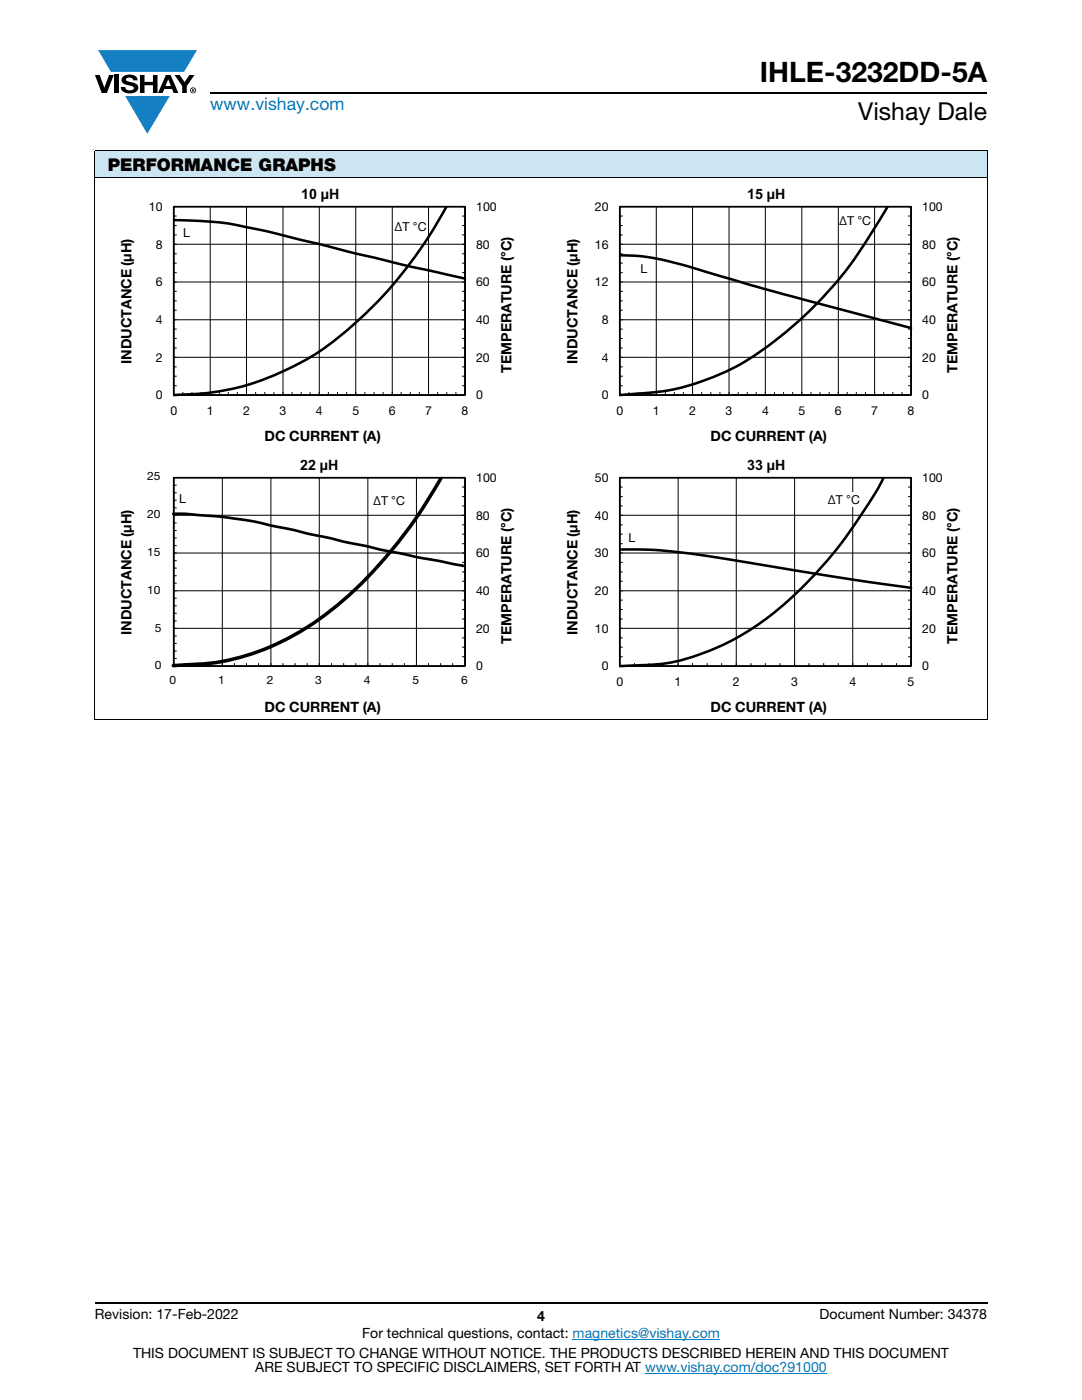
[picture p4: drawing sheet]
<svg xmlns="http://www.w3.org/2000/svg" width="216mm" height="279mm" viewBox="0 0 216 279" stroke-linecap="round" stroke-linejoin="round" font-family="sans-serif">
<g fill="#147fc3">
<path d="M19.6 10h19.7l-2.6 4.3h-1.1h-13.5z"/>
<path d="M25 19.2h8.9l-4.5 7.5z"/>
</g>
<g fill="#000">
<path d="M18.9 15h1l.9 2.5 1-2.5h.9l-1.4 3.6h-1zM22.9 15h.9v3.6h-.9zM24.6 15.3a2.1 2.1 0 0 1 2.8 .3l.1 .4h-.9a.79 .79 0 0 0-.7-.5 .79 .79 0 0 0-.8 .4l.3 .3 1 .2a1.08 1.08 0 0 1 1.2 1 1.08 1.08 0 0 1-1.1 1.2 1.73 1.73 0 0 1-2.4-1.2h.9a.96 .96 0 0 0 .8 .6 .96 .96 0 0 0 .9-.4 1.31 1.31 0 0 0-1.2-.6 1.03 1.03 0 0 1-1.1-.6 1.03 1.03 0 0 1 .2-1.1zM27.9 15h.9v1.3h1.7v-1.3h.9v3.6h-.9v-1.6h-1.7v1.6h-.9zM34.8 15h1.1l.9 1.4 1-1.4h1l-1.5 2.2v1.4h-.9v-1.4z"/>
<path d="M33.6 15.9l.5 1.3h-1.1zM33.1 15l-1.6 3.6h1l.3-.8h1.5l.3 .8h1l-1.6-3.6z"/>
<path d="M38.4 17.8h.2v.2h-.2zM38.3 17.7v.7h.1v-.3l.4 .3-.2-.3 .2-.2-.1-.2z"/>
<path d="M38.1 18a.46 .46 0 0 1 .9 0 .46 .46 0 0 1-.9 0zM37.9 18a.6 .6 0 0 0 1.2 0 .6 .6 0 0 0-1.2 0z"/>
</g>
<path d="M42 18.6h155M18.9 260h178.1" fill="none" stroke="#000" stroke-width=".36"/>
<path d="M114.3 267.3h29.3M128.7 274h36.3" fill="none" stroke="#007ec4" stroke-width=".2"/>
<path d="M18.9 30h178.1v5.5h-178.1z" fill="#cce5f3"/>
<g fill="none" stroke="#000" stroke-width=".2">
<path d="M18.9 30h178.1M18.9 35.5h178.1M18.9 30.1v113.5M197 30.1v113.5M34.7 41.3h58.1v37.5h-58.1zM34.7 58.1h.6M34.7 54.4h.6M34.7 52.5h.6M34.7 50.7h.6M34.7 46.9h.6M34.7 45h.6M34.7 43.1h.6"/>
<path d="M41.9 41.3v37.5M49.2 41.3v37.5M56.5 41.3v37.5M63.7 41.3v37.5M71 41.3v37.5M78.3 41.3v37.5M85.5 41.3v37.5M92.2 58.1h.6M92.2 54.4h.6M92.2 52.5h.6M92.2 50.7h.6M92.2 46.9h.6"/>
<path d="M92.2 45h.6M92.2 43.1h.6M92.8 56.3h-58.1M92.8 48.7h-58.1M34.7 63.8h58.1M34.7 77h.6M34.7 75.1h.6M34.7 73.2h.6M34.7 69.4h.6M34.7 67.5h.6M34.7 65.7h.6M34.7 61.9h.6"/>
<path d="M34.7 60h.6M36.5 78.3v.5M38.3 78.3v.5M40.1 78.3v.5M43.8 78.3v.5M45.5 78.3v.5M47.4 78.3v.5M51 78.3v.5M52.8 78.3v.5M54.6 78.3v.5M58.3 78.3v.5M60.1 78.3v.5"/>
<path d="M61.9 78.3v.5M65.5 78.3v.5M67.3 78.3v.5M69.2 78.3v.5M72.8 78.3v.5M74.6 78.3v.5M76.4 78.3v.5M80 78.3v.5M81.9 78.3v.5M83.7 78.3v.5M87.3 78.3v.5M89.1 78.3v.5"/>
<path d="M91 78.3v.5M92.2 77h.6M92.2 75.1h.6M92.2 73.2h.6M92.2 69.4h.6M92.2 67.5h.6M92.2 65.7h.6M92.2 61.9h.6M92.2 60h.6M92.8 71.3h-58.1M18.9 143.7h178.1"/>
</g>
<path d="M34.7 41.3h58.1v37.5h-58.1z" fill="none" stroke="#000" stroke-width=".34"/>
<path d="M34.7 43.9l2.4 .1a60.3 60.3 0 0 1 14.5 1.8l29.7 7.3 11.5 2.5M89.1 41.2a81.3 81.3 0 0 1-27 30 51.2 51.2 0 0 1-27.4 7.6" fill="none" stroke="#000" stroke-width=".51"/>
<g fill="#fff">
<path d="M36.5 45h1.4v2.9h-1.4z"/>
<path d="M78.7 43.8h6.6v2.9h-6.6z"/>
</g>
<g fill="none" stroke="#000" stroke-width=".2">
<path d="M123.7 41.3h58.1v37.5h-58.1zM123.7 58.1h.6M123.7 54.4h.6M123.7 52.5h.6M123.7 50.7h.6M123.7 46.9h.6M123.7 45h.6M123.7 43.1h.6M131 41.3v37.5M138.2 41.3v37.5M145.5 41.3v37.5M152.7 41.3v37.5"/>
<path d="M160 41.3v37.5M167.3 41.3v37.5M174.5 41.3v37.5M181.2 58.1h.6M181.2 54.4h.6M181.2 52.5h.6M181.2 50.7h.6M181.2 46.9h.6M181.2 45h.6M181.2 43.1h.6M181.8 56.3h-58.1M181.8 48.7h-58.1"/>
<path d="M123.7 63.8h58.1M123.7 77h.6M123.7 75.1h.6M123.7 73.2h.6M123.7 69.4h.6M123.7 67.5h.6M123.7 65.7h.6M123.7 61.9h.6M123.7 60h.6M125.5 78.3v.5M127.3 78.3v.5M129.1 78.3v.5"/>
<path d="M132.8 78.3v.5M134.5 78.3v.5M136.4 78.3v.5M140 78.3v.5M141.8 78.3v.5M143.7 78.3v.5M147.3 78.3v.5M149.1 78.3v.5M150.9 78.3v.5M154.5 78.3v.5M156.4 78.3v.5M158.2 78.3v.5"/>
<path d="M161.8 78.3v.5M163.6 78.3v.5M165.5 78.3v.5M169.1 78.3v.5M170.9 78.3v.5M172.7 78.3v.5M176.3 78.3v.5M178.2 78.3v.5M180 78.3v.5M181.2 77h.6M181.2 75.1h.6M181.2 73.2h.6"/>
<path d="M181.2 69.4h.6M181.2 67.5h.6M181.2 65.7h.6M181.2 61.9h.6M181.2 60h.6M181.8 71.3h-58.1"/>
</g>
<path d="M123.7 41.3h58.1v37.5h-58.1z" fill="none" stroke="#000" stroke-width=".34"/>
<path d="M123.7 50.9l4.3 .2 5.1 1 4 1 15.6 4.6 29.1 7.8M177.1 41.2a89.8 89.8 0 0 1-14.1 19.4 70.5 70.5 0 0 1-17.7 13.4 46.1 46.1 0 0 1-19.7 4.7l-1.9 .1" fill="none" stroke="#000" stroke-width=".51"/>
<g fill="#fff">
<path d="M127.8 52.1h1.4v2.9h-1.4z"/>
<path d="M167.4 42.5h6.6v2.9h-6.6z"/>
</g>
<g fill="none" stroke="#000" stroke-width=".2">
<path d="M34.7 95.3h58.1v37.6h-58.1zM34.7 99.8h.6M34.7 98.3h.6M34.7 96.8h.6M44.4 95.3v37.6M54.1 95.3v37.6M63.7 95.3v37.6M73.4 95.3v37.6M83.1 95.3v37.6M92.2 99.1h.6M92.2 97.2h.6M34.7 110.4h58.1"/>
<path d="M34.7 119.4h.6M34.7 116.4h.6M34.7 114.9h.6M34.7 113.4h.6M34.7 111.9h.6M34.7 110.4h.6M34.7 108.9h.6M34.7 107.4h.6M34.7 105.9h.6M34.7 104.4h.6M34.7 101.4h.6M92.2 119.8h.6"/>
<path d="M92.2 116h.6M92.2 114.1h.6M92.2 112.2h.6M92.2 108.5h.6M92.2 106.6h.6M92.2 104.7h.6M92.2 101h.6M92.8 117.9h-58.1M92.8 102.8h-58.1M34.7 131.4h.6M34.7 129.9h.6M34.7 128.4h.6"/>
<path d="M34.7 126.9h.6M34.7 123.9h.6M34.7 122.4h.6M34.7 120.9h.6M37.1 132.3v.6M39.5 132.3v.6M41.9 132.3v.6M46.8 132.3v.6M49.2 132.3v.6M51.6 132.3v.6M56.5 132.3v.6M58.9 132.3v.6"/>
<path d="M61.3 132.3v.6M66.2 132.3v.6M68.6 132.3v.6M71 132.3v.6M75.8 132.3v.6M78.3 132.3v.6M80.7 132.3v.6M85.5 132.3v.6M87.9 132.3v.6M90.3 132.3v.6M92.2 131.1h.6M92.2 129.2h.6"/>
<path d="M92.2 127.3h.6M92.2 123.5h.6M92.2 121.6h.6M92.8 125.4h-58.1"/>
</g>
<path d="M34.7 95.3h58.1v37.6h-58.1z" fill="none" stroke="#000" stroke-width=".34"/>
<g fill="#fff">
<path d="M35.8 98.1h1.4v2.9h-1.4z"/>
<path d="M74.4 98.3h6.6v2.9h-6.6z"/>
</g>
<path d="M34.4 102.6h.8M92.1 113.1h.6M34.4 132.7h.8M39.5 132.2v.5M41.9 132.2v.5" fill="none" stroke="#000001" stroke-width=".2"/>
<path d="M34.6 102.5l2.9 .1 8.7 .8a69.4 69.4 0 0 1 9.7 1.8l20.4 4.6 16.1 3.1" fill="none" stroke="#000001" stroke-width=".53"/>
<path d="M87.9 95.5a90 90 0 0 1-23.4 27.5 47.2 47.2 0 0 1-29 9.8h-.9" fill="none" stroke="#000001" stroke-width=".71"/>
<g fill="none" stroke="#000" stroke-width=".2">
<path d="M123.7 95.3h58.1v37.6h-58.1zM123.7 99.1h.6M123.7 97.2h.6M135.3 95.3v37.6M146.9 95.3v37.6M158.6 95.3v37.6M170.2 95.3v37.6M181.2 99.1h.6M181.2 97.2h.6M123.7 110.4h58.1M123.7 119.8h.6M123.7 116h.6"/>
<path d="M123.7 114.1h.6M123.7 112.2h.6M123.7 110.4h.6M123.7 108.5h.6M123.7 106.6h.6M123.7 104.7h.6M123.7 101h.6M181.2 119.8h.6M181.2 116h.6M181.2 114.1h.6M181.2 112.2h.6M181.2 110.4h.6"/>
<path d="M181.2 108.5h.6M181.2 106.6h.6M181.2 104.7h.6M181.2 101h.6M181.8 117.9h-58.1M181.8 102.8h-58.1M123.7 131.1h.6M123.7 129.2h.6M123.7 127.3h.6M123.7 123.5h.6M123.7 121.6h.6M126.6 132.3v.6"/>
<path d="M129.5 132.3v.6M132.4 132.3v.6M138.2 132.3v.6M141.1 132.3v.6M144 132.3v.6M149.8 132.3v.6M152.7 132.3v.6M155.6 132.3v.6M161.4 132.3v.6M164.4 132.3v.6M167.3 132.3v.6M173.1 132.3v.6"/>
<path d="M176 132.3v.6M178.9 132.3v.6M181.2 131.1h.6M181.2 129.2h.6M181.2 127.3h.6M181.2 123.5h.6M181.2 121.6h.6M181.8 125.4h-58.1"/>
</g>
<path d="M123.7 95.3h58.1v37.6h-58.1z" fill="none" stroke="#000" stroke-width=".34"/>
<path d="M176.3 95.3a85.6 85.6 0 0 1-24.8 29.2 46.8 46.8 0 0 1-19.4 8l-8.4 .4M123.7 109.7l6.9 .1 7.5 .7 29.7 4.8 14 2" fill="none" stroke="#000" stroke-width=".51"/>
<g fill="#fff">
<path d="M125.4 105.9h1.4v2.9h-1.4z"/>
<path d="M165.2 98.2h6.5v2.9h-6.5z"/>
</g>
<text font-size="5.6" x="151.6" y="16.4">IHLE-3232DD-5A</text>
<text font-size="4.9" x="171.3" y="24">Vishay Dale</text>
<text font-size="3.5" fill="#007ec4" x="42" y="21.9">www.vishay.com</text>
<text font-size="3.5" x="21.5" y="34.1">PERFORMANCE GRAPHS</text>
<g font-size="2.8">
<text x="60.1" y="39.7">10 µH</text>
<text x="149.1" y="39.7">15 µH</text>
<text x="26.2" y="72.7" transform="rotate(-90 26.2 72.7)">INDUCTANCE (µH)</text>
<text x="102.1" y="74.4" transform="rotate(-90 102.1 74.4)">TEMPERATURE (°C)</text>
<text x="115.2" y="72.7" transform="rotate(-90 115.2 72.7)">INDUCTANCE (µH)</text>
<text x="191.1" y="74.4" transform="rotate(-90 191.1 74.4)">TEMPERATURE (°C)</text>
<text x="52.8" y="88.1">DC CURRENT (A)</text>
<text x="141.8" y="88.1">DC CURRENT (A)</text>
<text x="59.9" y="93.8">22 µH</text>
<text x="149.1" y="93.8">33 µH</text>
<text x="26.2" y="126.8" transform="rotate(-90 26.2 126.8)">INDUCTANCE (µH)</text>
<text x="102.1" y="128.5" transform="rotate(-90 102.1 128.5)">TEMPERATURE (°C)</text>
<text x="115.2" y="126.8" transform="rotate(-90 115.2 126.8)">INDUCTANCE (µH)</text>
<text x="191.1" y="128.5" transform="rotate(-90 191.1 128.5)">TEMPERATURE (°C)</text>
<text x="52.8" y="142.1">DC CURRENT (A)</text>
<text x="141.8" y="142.1">DC CURRENT (A)</text>
<text x="18.9" y="263.3">Revision: 17-Feb-2022</text>
<text x="107.2" y="263.6">4</text>
<text x="163.6" y="263.3">Document Number: 34378</text>
<text x="72.3" y="267.1">For technical questions, contact: magnetics@vishay.com</text>
<text x="26.5" y="271">THIS DOCUMENT IS SUBJECT TO CHANGE WITHOUT NOTICE. THE PRODUCTS DESCRIBED HEREIN AND THIS DOCUMENT</text>
<text x="50.9" y="273.8">ARE SUBJECT TO SPECIFIC DISCLAIMERS, SET FORTH AT www.vishay.com/doc?91000</text>
</g>
<g font-size="2.5">
<text x="29.7" y="42.1">10</text>
<text x="36.5" y="47.3">L</text>
<text x="78.7" y="46.2">ΔT °C</text>
<text x="95" y="42.1">100</text>
<text x="118.7" y="42.1">20</text>
<text x="167.4" y="44.9">ΔT °C</text>
<text x="184" y="42.1">100</text>
<text x="31.1" y="49.6">8</text>
<text x="95" y="49.6">80</text>
<text x="118.7" y="49.6">16</text>
<text x="184" y="49.6">80</text>
<text x="31.1" y="57.1">6</text>
<text x="95" y="57.1">60</text>
<text x="118.7" y="57.1">12</text>
<text x="127.8" y="54.5">L</text>
<text x="184" y="57.1">60</text>
<text x="31.1" y="64.6">4</text>
<text x="95" y="64.6">40</text>
<text x="120.1" y="64.6">8</text>
<text x="184" y="64.6">40</text>
<text x="31.1" y="72.2">2</text>
<text x="95" y="72.1">20</text>
<text x="120.1" y="72.2">4</text>
<text x="184" y="72.1">20</text>
<text x="31.1" y="79.7">0</text>
<text x="34" y="82.8">0</text>
<text x="41.3" y="82.8">1</text>
<text x="48.5" y="82.8">2</text>
<text x="55.8" y="82.8">3</text>
<text x="63" y="82.8">4</text>
<text x="70.3" y="82.8">5</text>
<text x="77.6" y="82.8">6</text>
<text x="84.8" y="82.8">7</text>
<text x="92.1" y="82.8">8</text>
<text x="95" y="79.7">0</text>
<text x="120.1" y="79.7">0</text>
<text x="123" y="82.8">0</text>
<text x="130.3" y="82.8">1</text>
<text x="137.5" y="82.8">2</text>
<text x="144.8" y="82.8">3</text>
<text x="152" y="82.8">4</text>
<text x="159.3" y="82.8">5</text>
<text x="166.6" y="82.8">6</text>
<text x="173.8" y="82.8">7</text>
<text x="181.1" y="82.8">8</text>
<text x="184" y="79.7">0</text>
<text x="35.8" y="100.4">L</text>
<text x="74.4" y="100.7">ΔT °C</text>
<text x="95" y="96.2">100</text>
<text x="118.7" y="96.2">50</text>
<text x="165.2" y="100.6">ΔT °C</text>
<text x="184" y="96.2">100</text>
<text x="95" y="103.7">80</text>
<text x="118.7" y="103.7">40</text>
<text x="184" y="103.7">80</text>
<text x="95" y="111.2">60</text>
<text x="118.7" y="111.2">30</text>
<text x="125.4" y="108.3">L</text>
<text x="184" y="111.2">60</text>
<text x="95" y="118.7">40</text>
<text x="118.7" y="118.7">20</text>
<text x="184" y="118.7">40</text>
<text x="95" y="126.2">20</text>
<text x="118.7" y="126.2">10</text>
<text x="184" y="126.2">20</text>
<text x="95" y="133.8">0</text>
<text x="120.1" y="133.8">0</text>
<text x="123" y="136.9">0</text>
<text x="134.6" y="136.9">1</text>
<text x="146.2" y="136.9">2</text>
<text x="157.9" y="136.9">3</text>
<text x="169.5" y="136.9">4</text>
<text x="181.1" y="136.9">5</text>
<text x="184" y="133.8">0</text>
</g>
<g font-size="2.3" fill="#000001">
<text x="29.4" y="95.9">25</text>
<text x="29.4" y="103.4">20</text>
<text x="29.4" y="111">15</text>
<text x="29.4" y="118.5">10</text>
<text x="30.9" y="126.1">5</text>
<text x="30.9" y="133.6">0</text>
<text x="33.8" y="136.6">0</text>
<text x="43.5" y="136.6">1</text>
<text x="53.2" y="136.6">2</text>
<text x="62.9" y="136.6">3</text>
<text x="72.6" y="136.6">4</text>
<text x="82.3" y="136.6">5</text>
<text x="92" y="136.6">6</text>
</g>
</svg>
